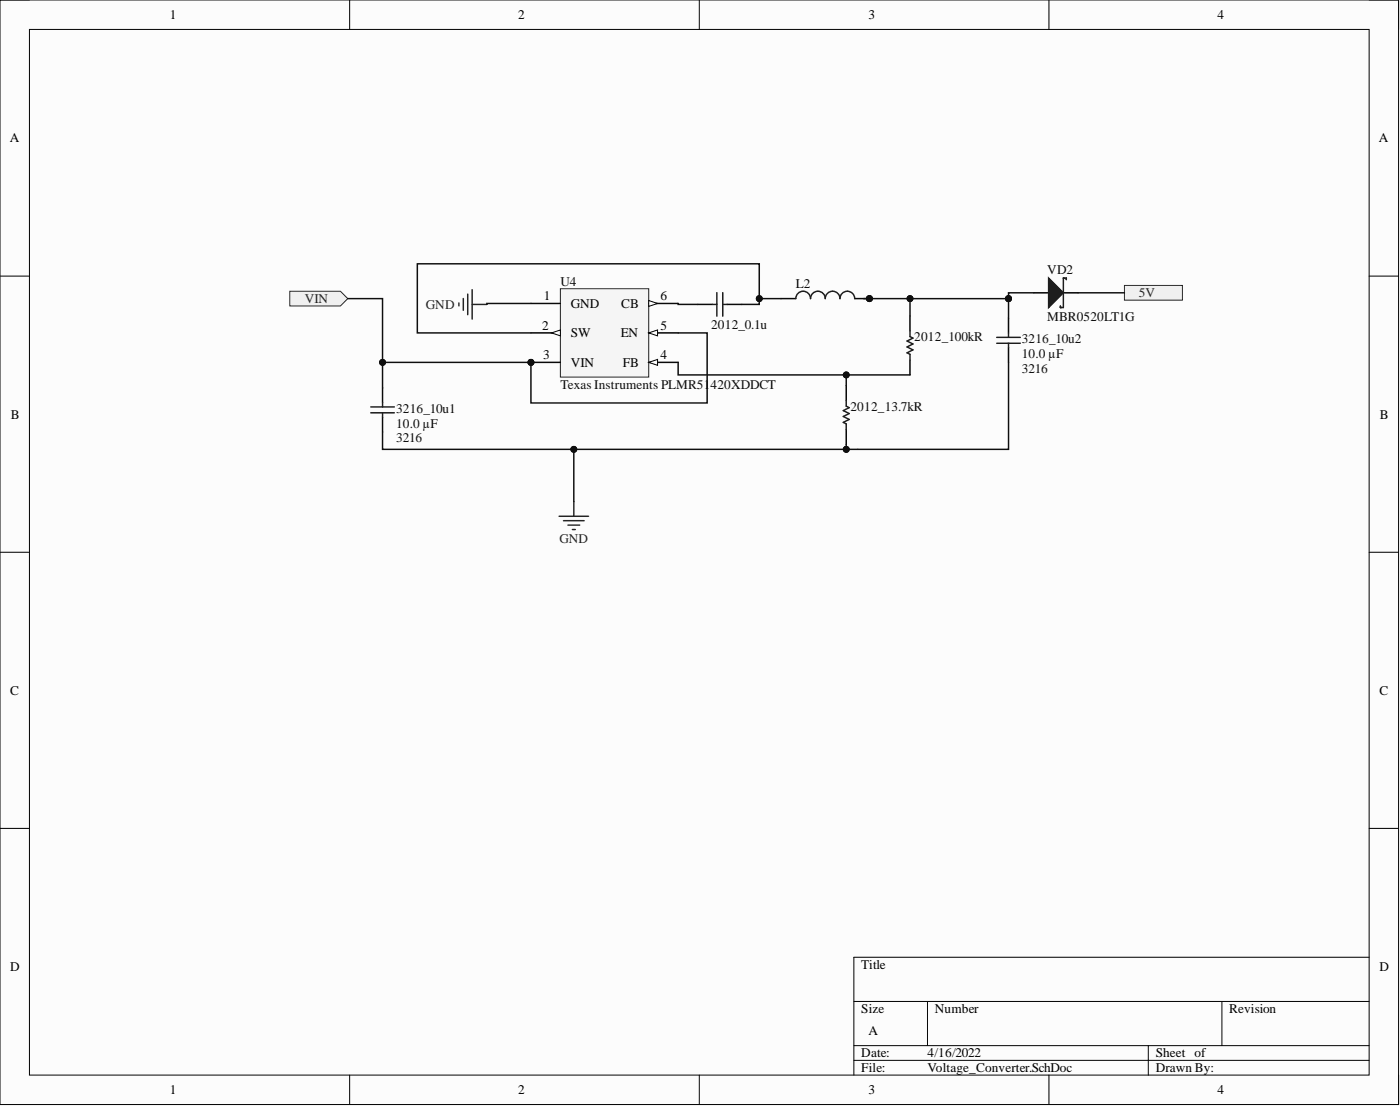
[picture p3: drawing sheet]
<svg xmlns="http://www.w3.org/2000/svg" width="241mm" height="190mm" viewBox="0 0 241 190" stroke-linecap="round" stroke-linejoin="round" font-family="sans-serif">
<path d="M0 0h241.1v190.2h-241.1z" fill-rule="evenodd" fill="#fcfcfc"/>
<path d="M0 0h241.1v190.2h-241.1z" fill="none" stroke="#000" stroke-width=".17"/>
<path d="M5.1 5.1h230.9v180.1h-230.9z" fill-rule="evenodd" fill="#fcfcfc"/>
<g fill="none" stroke="#000" stroke-width=".17">
<path d="M0 0h5.1M60.3 0v5.1M120.5 0v5.1M180.8 0v5.1M236 0h5.1v5.1M5.1 5.1h230.9v180.1h-230.9zM0 47.6h5.1M236 47.6h5.1M0 95.1h5.1M236 95.1h5.1M0 142.7h5.1M236 142.7h5.1"/>
<path d="M147.2 172.5h88.8M159.9 172.5v7.6M210.6 172.5v7.6M236 164.9h-88.8v20.3M60.3 185.2v5M120.5 185.2v5M147.2 180.1h88.8M147.2 182.6h88.8M180.8 185.2v5M197.9 180.1v5.1M241.1 185.2v5"/>
</g>
<path d="M96.4 88.9h5M97.1 89.7h3.6M97.9 90.4h2M98.6 91.2h.6M98.9 86.4v2.5" fill="none" stroke="#262626" stroke-width=".25"/>
<path d="M173.8 54.8v2.5M173.8 59.9v2.5M65.9 66.8v2.5M65.9 71.9v2.5" fill="none" stroke="#000" stroke-width=".25"/>
<path d="M171.8 59.1h4.1M171.8 58.1h4.1M173.8 57.3v.8M173.8 59.1v.8M63.9 71.1h4.1M63.9 70.1h4.1M65.9 69.3v.8M65.9 71.1v.8" fill="none" stroke="#1c1c1c" stroke-width=".25"/>
<path d="M193.8 49.2h10v2.5h-10z" fill-rule="evenodd" fill="#f0f0f0"/>
<path d="M193.8 49.2h10v2.5h-10z" fill="none" stroke="#262626" stroke-width=".17"/>
<path d="M178.2 50.4h2.5M183.3 50.4h2.5" fill="none" stroke="#000" stroke-width=".25"/>
<path d="M180.7 47.9l2.6 2.5-2.6 2.6z" fill="#1c1c1c"/>
<path d="M180.7 47.9l2.6 2.5-2.6 2.6zM183.8 48.2v-.3h-.5v5.1h-.5v-.3" fill="none" stroke="#1c1c1c" stroke-width=".25"/>
<path d="M50 50.2h8.7l1.2 1.2-1.2 1.3h-8.7z" fill-rule="evenodd" fill="#f0f0f0"/>
<path d="M50 50.2h8.7l1.2 1.2-1.2 1.3h-8.7z" fill="none" stroke="#262626" stroke-width=".17"/>
<circle cx="149.9" cy="51.4" r=".51" fill="#0e0e0e"/>
<circle cx="149.9" cy="51.4" r=".51" fill="none" stroke="#0e0e0e" stroke-width=".17"/>
<path d="M134.6 51.4h2.6M147.3 51.4h2.6" fill="none" stroke="#000" stroke-width=".25"/>
<circle cx="149.9" cy="51.4" r=".51" fill="#0e0e0e"/>
<circle cx="149.9" cy="51.4" r=".51" fill="none" stroke="#0e0e0e" stroke-width=".17"/>
<path d="M122.8 52.4h.8M123.6 50.4v4.1M124.6 50.4v4.1M124.6 52.4h.7M137.2 51.4a1.27 1.27 0 0 1 1.2-1.2 1.27 1.27 0 0 1 1.3 1.2 1.27 1.27 0 0 1 1.3-1.2 1.27 1.27 0 0 1 1.2 1.2 1.27 1.27 0 0 1 1.3-1.2 1.27 1.27 0 0 1 1.3 1.2 1.27 1.27 0 0 1 1.2-1.2 1.27 1.27 0 0 1 1.3 1.2M156.8 57v1l.6 .2-1.1 .5 1.1 .5-1.1 .6 1.1 .5-1.1 .5 .5 .2v1M145.9 68.9v1.1l.5 .2-1.1 .5 1.1 .5-1.1 .5 1.1 .5-1.1 .6 .6 .2v1" fill="none" stroke="#1c1c1c" stroke-width=".25"/>
<path d="M120.3 52.4h2.5M125.3 52.4h2.6M156.8 54.4v2.6M145.9 66.4v2.5M145.9 74v2.6M156.8 62v2.6" fill="none" stroke="#000" stroke-width=".25"/>
<circle cx="91.5" cy="62.4" r=".51" fill="#0e0e0e"/>
<circle cx="91.5" cy="62.4" r=".51" fill="none" stroke="#0e0e0e" stroke-width=".17"/>
<path d="M96.6 49.7h15.2v15.3h-15.2z" fill-rule="evenodd" fill="#f5f5f5"/>
<path d="M96.6 49.7h15.2v15.3h-15.2z" fill="none" stroke="#262626" stroke-width=".17"/>
<path d="M111.8 57.3h5.1" fill="none" stroke="#000" stroke-width=".25"/>
<path d="M111.8 57.3l1.5-.5v1z" fill="#fbfbfb"/>
<path d="M111.8 57.3l1.5-.5v1z" fill="none" stroke="#000" stroke-width=".17"/>
<path d="M91.5 62.4h5.1" fill="none" stroke="#000" stroke-width=".25"/>
<circle cx="91.5" cy="62.4" r=".51" fill="#0e0e0e"/>
<circle cx="91.5" cy="62.4" r=".51" fill="none" stroke="#0e0e0e" stroke-width=".17"/>
<path d="M91.5 57.3h5.1" fill="none" stroke="#000" stroke-width=".25"/>
<path d="M95.1 57.3l1.5-.5v1z" fill="#fbfbfb"/>
<path d="M95.1 57.3l1.5-.5v1z" fill="none" stroke="#000" stroke-width=".17"/>
<path d="M91.5 52.3h5.1M111.8 62.4h5.1" fill="none" stroke="#000" stroke-width=".25"/>
<path d="M111.8 62.4l1.5-.5v1z" fill="#fbfbfb"/>
<path d="M111.8 62.4l1.5-.5v1z" fill="none" stroke="#000" stroke-width=".17"/>
<path d="M111.8 52.3h5.1" fill="none" stroke="#000" stroke-width=".25"/>
<path d="M111.8 51.8l1.5 .5-1.5 .5z" fill="#fbfbfb"/>
<path d="M111.8 51.8l1.5 .5-1.5 .5z" fill="none" stroke="#000" stroke-width=".17"/>
<path d="M79.1 52.2v.5M79.9 51.4v2M80.6 50.7v3.5M81.4 49.9v5.1M81.4 52.4h2.5" fill="none" stroke="#262626" stroke-width=".25"/>
<path d="M185.8 50.4h8M65.9 74.4v3h33v9" fill="none" stroke="#0e0e0e" stroke-width=".25"/>
<circle cx="98.9" cy="77.4" r=".51" fill="#0e0e0e"/>
<circle cx="98.9" cy="77.4" r=".51" fill="none" stroke="#0e0e0e" stroke-width=".17"/>
<path d="M148.9 51.4h7.9" fill="none" stroke="#0e0e0e" stroke-width=".25"/>
<circle cx="149.9" cy="51.4" r=".51" fill="#0e0e0e"/>
<circle cx="149.9" cy="51.4" r=".51" fill="none" stroke="#0e0e0e" stroke-width=".17"/>
<circle cx="156.8" cy="51.4" r=".51" fill="#0e0e0e"/>
<circle cx="156.8" cy="51.4" r=".51" fill="none" stroke="#0e0e0e" stroke-width=".17"/>
<path d="M173.8 51.4h-17v3" fill="none" stroke="#0e0e0e" stroke-width=".25"/>
<circle cx="156.8" cy="51.4" r=".51" fill="#0e0e0e"/>
<circle cx="156.8" cy="51.4" r=".51" fill="none" stroke="#0e0e0e" stroke-width=".17"/>
<circle cx="173.8" cy="51.4" r=".51" fill="#0e0e0e"/>
<circle cx="173.8" cy="51.4" r=".51" fill="none" stroke="#0e0e0e" stroke-width=".17"/>
<path d="M116.9 57.3h5v12.1h-30.4v-7h-25.6" fill="none" stroke="#0e0e0e" stroke-width=".25"/>
<circle cx="91.5" cy="62.4" r=".51" fill="#0e0e0e"/>
<circle cx="91.5" cy="62.4" r=".51" fill="none" stroke="#0e0e0e" stroke-width=".17"/>
<circle cx="65.9" cy="62.4" r=".51" fill="#0e0e0e"/>
<circle cx="65.9" cy="62.4" r=".51" fill="none" stroke="#0e0e0e" stroke-width=".17"/>
<path d="M59.9 51.4h6v15.4M91.5 52.3h-7.6v.1M116.9 52.3v.1h3.4" fill="none" stroke="#0e0e0e" stroke-width=".25"/>
<circle cx="65.9" cy="62.4" r=".51" fill="#0e0e0e"/>
<circle cx="65.9" cy="62.4" r=".51" fill="none" stroke="#0e0e0e" stroke-width=".17"/>
<path d="M173.8 51.4v3.4" fill="none" stroke="#0e0e0e" stroke-width=".25"/>
<circle cx="173.8" cy="51.4" r=".51" fill="#0e0e0e"/>
<circle cx="173.8" cy="51.4" r=".51" fill="none" stroke="#0e0e0e" stroke-width=".17"/>
<path d="M178.2 50.4h-4.4v1" fill="none" stroke="#0e0e0e" stroke-width=".25"/>
<circle cx="173.8" cy="51.4" r=".51" fill="#0e0e0e"/>
<circle cx="173.8" cy="51.4" r=".51" fill="none" stroke="#0e0e0e" stroke-width=".17"/>
<path d="M130.9 51.4v-6h-59v11.9h19.6" fill="none" stroke="#0e0e0e" stroke-width=".25"/>
<circle cx="130.9" cy="51.4" r=".51" fill="#0e0e0e"/>
<circle cx="130.9" cy="51.4" r=".51" fill="none" stroke="#0e0e0e" stroke-width=".17"/>
<path d="M134.6 51.4h-3.7v1h-3" fill="none" stroke="#0e0e0e" stroke-width=".25"/>
<circle cx="130.9" cy="51.4" r=".51" fill="#0e0e0e"/>
<circle cx="130.9" cy="51.4" r=".51" fill="none" stroke="#0e0e0e" stroke-width=".17"/>
<path d="M98.9 77.4h47" fill="none" stroke="#0e0e0e" stroke-width=".25"/>
<circle cx="98.9" cy="77.4" r=".51" fill="#0e0e0e"/>
<circle cx="98.9" cy="77.4" r=".51" fill="none" stroke="#0e0e0e" stroke-width=".17"/>
<circle cx="145.9" cy="77.4" r=".51" fill="#0e0e0e"/>
<circle cx="145.9" cy="77.4" r=".51" fill="none" stroke="#0e0e0e" stroke-width=".17"/>
<path d="M173.8 62.4v15h-27.9v-.8" fill="none" stroke="#0e0e0e" stroke-width=".25"/>
<circle cx="145.9" cy="77.4" r=".51" fill="#0e0e0e"/>
<circle cx="145.9" cy="77.4" r=".51" fill="none" stroke="#0e0e0e" stroke-width=".17"/>
<path d="M156.8 64.6h-10.9v1.8" fill="none" stroke="#0e0e0e" stroke-width=".25"/>
<circle cx="145.9" cy="64.6" r=".51" fill="#0e0e0e"/>
<circle cx="145.9" cy="64.6" r=".51" fill="none" stroke="#0e0e0e" stroke-width=".17"/>
<path d="M116.9 62.4v2.2h29" fill="none" stroke="#0e0e0e" stroke-width=".25"/>
<circle cx="145.9" cy="64.6" r=".51" fill="#0e0e0e"/>
<circle cx="145.9" cy="64.6" r=".51" fill="none" stroke="#0e0e0e" stroke-width=".17"/>
<g font-size="2.3">
<text x="29.3" y="3.3">1</text>
<text x="89.3" y="3.3">2</text>
<text x="149.7" y="3.3">3</text>
<text x="209.8" y="3.3">4</text>
<text x="1.7" y="24.5">A</text>
<text x="237.7" y="24.5">A</text>
<text x="93.7" y="51.7">1</text>
<text x="98.4" y="53">GND</text>
<text x="107.1" y="53">CB</text>
<text x="113.8" y="51.7">6</text>
<text x="93.5" y="56.8">2</text>
<text x="98.4" y="58.1">SW</text>
<text x="107" y="58.1">EN</text>
<text x="113.8" y="56.8">5</text>
<text x="93.6" y="61.9">3</text>
<text x="98.4" y="63.2">VIN</text>
<text x="107.3" y="63.2">FB</text>
<text x="113.8" y="61.9">4</text>
<text x="1.9" y="72.1">B</text>
<text x="237.8" y="72.1">B</text>
<text x="1.8" y="119.6">C</text>
<text x="237.8" y="119.6">C</text>
<text x="1.8" y="167.3">D</text>
<text x="148.4" y="166.9">Title</text>
<text x="237.8" y="167.3">D</text>
<text x="148.4" y="174.5">Size</text>
<text x="149.7" y="178.3">A</text>
<text x="161.1" y="174.5">Number</text>
<text x="211.9" y="174.5">Revision</text>
<text x="148.4" y="182.1">Date:</text>
<text x="148.4" y="184.7">File:</text>
<text x="159.9" y="182.1">4/16/2022</text>
<text x="159.9" y="184.7">Voltage_Converter.SchDoc</text>
<text x="199.2" y="182.1">Sheet of</text>
<text x="199.2" y="184.7">Drawn By:</text>
<text x="29.3" y="188.5">1</text>
<text x="89.3" y="188.5">2</text>
<text x="149.7" y="188.5">3</text>
<text x="209.8" y="188.5">4</text>
</g>
<g font-size="2.3" fill="#0e0e0e">
<text x="180.5" y="47.2">VD2</text>
<text x="96.6" y="49.2">U4</text>
<text x="137.2" y="49.6">L2</text>
<text x="122.6" y="56.7">2012_0.1u</text>
<text x="157.6" y="58.8">2012_100kR</text>
<text x="176.1" y="59.1">3216_10u2</text>
<text x="180.5" y="55.3">MBR0520LT1G</text>
<text x="176.1" y="61.6">10.0 µF</text>
<text x="176.1" y="64.2">3216</text>
<text x="68.3" y="71.1">3216_10u1</text>
<text x="96.6" y="67">Texas Instruments PLMR51</text>
<text x="122.5" y="67">420XDDCT</text>
<text x="146.6" y="70.8">2012_13.7kR</text>
<text x="68.3" y="73.6">10.0 µF</text>
<text x="68.3" y="76.2">3216</text>
</g>
<g font-size="2.3" fill="#262626">
<text x="52.5" y="52.2">VIN</text>
<text x="73.4" y="53.2">GND</text>
<text x="196.3" y="51.2">5V</text>
<text x="96.4" y="93.5">GND</text>
</g>
</svg>
